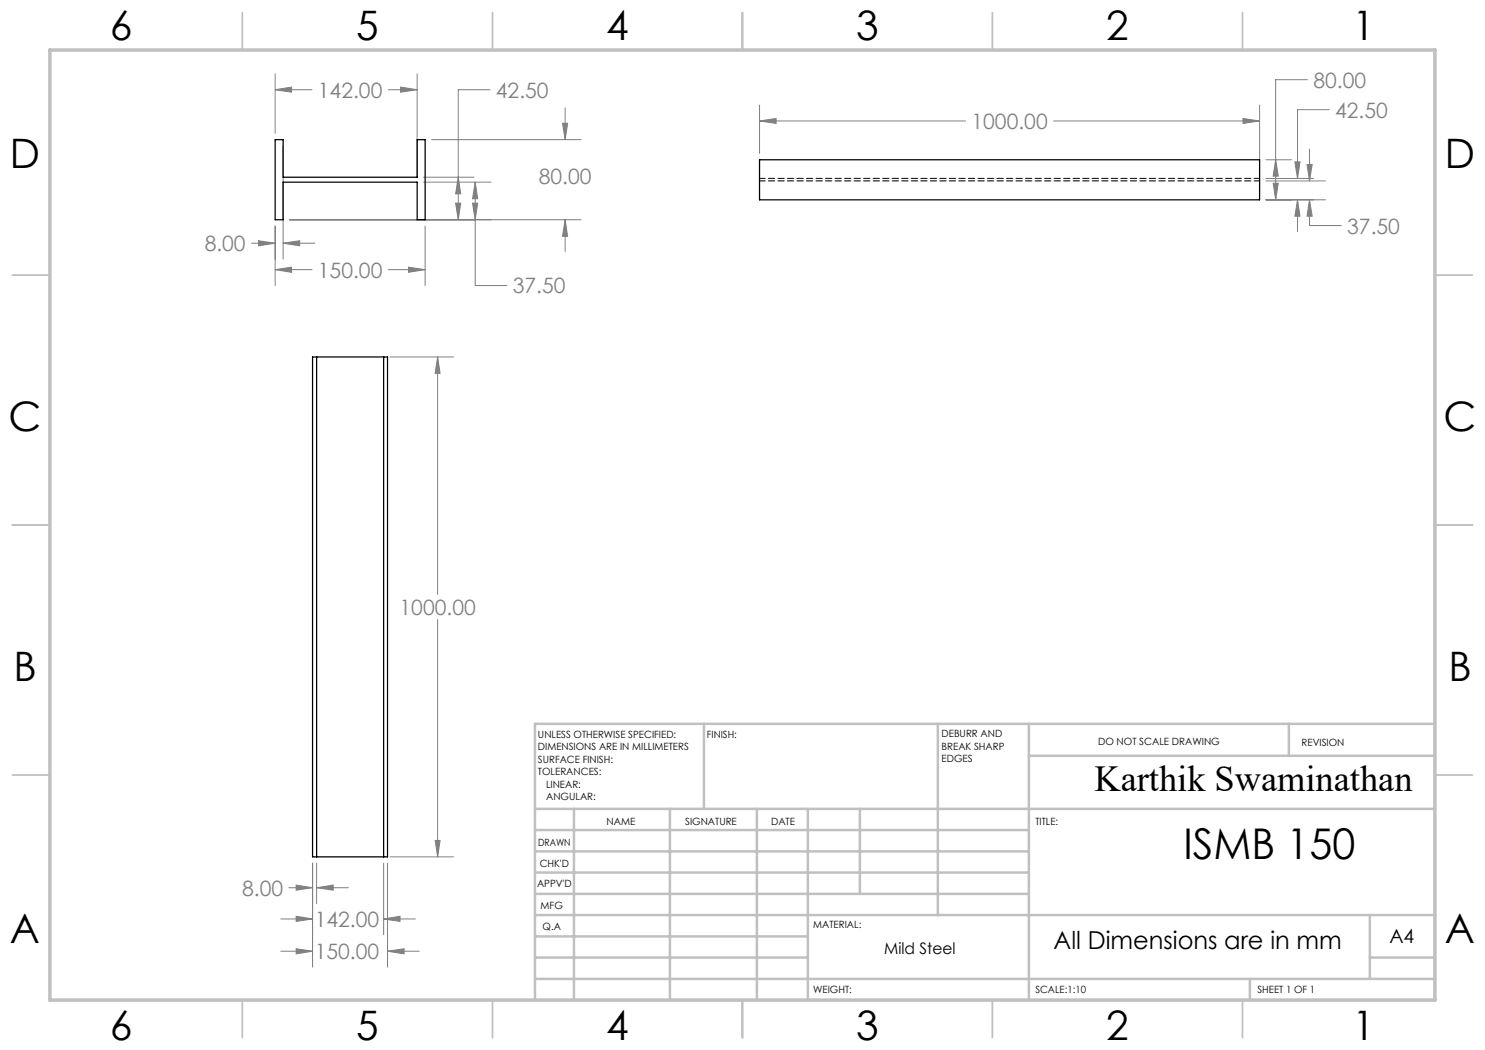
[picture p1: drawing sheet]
<svg xmlns="http://www.w3.org/2000/svg" width="297mm" height="210mm" viewBox="0 0 297 210" stroke-linecap="round" stroke-linejoin="round" font-family="sans-serif">
<g fill="none" stroke="#808080" stroke-width=".2">
<path d="M55 17.9l3.3-.5v1zM55 14.8v11.9M55 17.9h7.4M77.6 17.9h5.8M80.1 17.4l3.3 .5-3.3 .5zM83.4 14.8v20.4M98 17.9h-6.3v26M261.5 15.9h-6.4v24.1M56.6 29.2v22.6M84.7 36.4h13.5M84.7 35.4h10.1M86.3 27.9h29.9"/>
<path d="M91.7 35.4l.4 3.4h-1zM95 36.4l.5 3.3h-1zM95 36.4v20.7h6.4M112.5 24.7h1l-.5 3.2zM113 21.6v6.3M151.9 24.2l3.3-.5v1zM151.9 21v9.7M151.9 24.2h41.2M210.7 24.2h41.2M248.6 23.7l3.3 .5-3.3 .5zM251.9 21v17.7M253.2 40h11.9"/>
<path d="M253.2 36.2h11.9M253.2 35.7h9.5M253.2 32h5.1M254.6 36.6h1.1l-.6 3.4zM255.1 32l.6 3.2h-1.1zM259 32.4h1l-.5 3.3zM259.5 40l.5 3.2h-1zM259.5 40v6.3M261.4 32.9h1l-.5 3.3zM261.9 40l.5 3.2h-1zM261.9 40v5.1h6.4M261.9 29.8v6.4"/>
<path d="M265.9 21.9h-6.4v13.8M50.3 48.6h4.7M51.7 48.1l3.3 .5-3.3 .6zM55 53.9l3.3-.5v1.1zM55 45.2v11.9M55 53.9h7.4M56.6 48.6l3.3-.5v1.1zM56.6 48.6h6.4M57.9 43.9h58.3M77.6 53.9h7.4M81.7 53.4l3.3 .5-3.3 .6zM85 45.2v11.9"/>
<path d="M91.1 40.6h1l-.4 3.3zM94.5 40.6h1l-.5 3.3zM113 43.9l.5 3.4h-1zM113 43.9v6.4M78 71.4h12.7M87.5 71.4l.5 3.3h-1zM87.5 71.4v47.5M87.5 123.9v47.5M57.8 177.5h4.7M59.2 177l3.3 .5-3.3 .5zM62.5 172.6v20.8M63.3 177.5l3.3-.5v1z"/>
<path d="M63.3 172.6v8.1M63.3 177.5h6.4M76.7 172.6v14.4M77.5 172.6v20.8M78 171.4h12.7M87 168.1h1l-.5 3.3zM56.2 183.8h6.3M56.2 190.2h6.3M59.2 183.3l3.3 .5-3.3 .5zM59.2 189.8l3.3 .4-3.3 .6zM76.7 183.8l3.3-.5v1zM76.7 183.8h6.4"/>
<path d="M77.5 190.2l3.3-.4v1zM77.5 190.2h6.4"/>
</g>
<g fill="none" stroke="#c0c0c0" stroke-width=".35">
<path d="M48.5 2.5v7.5M98.5 2.5v7.5M148.5 2.5v7.5M198.5 2.5v7.5M248.5 2.5v7.5M2.5 55h7.5M287 55h7.5M2.5 105h7.5M287 105h7.5M2.5 155h7.5M287 155h7.5M48.5 200v7.5"/>
<path d="M98.5 200v7.5M148.5 200v7.5M198.5 200v7.5M248.5 200v7.5"/>
</g>
<g fill="none" stroke="#c0c0c0" stroke-width=".5">
<path d="M140.8 144.8v17M187.6 144.8v38.2M205.8 144.8v55.2M205.8 151.2h81.2M257.8 144.8v6.4M287 144.8h-180v55.2M107 161.8h180M107 178.8h98.8M107 174.5h98.8M107 170.3h98.8M107 166h98.8M114.8 161.8v38.2"/>
<path d="M134 161.8v38.2M151.4 161.8v38.2M161.6 161.8v38.2M172 161.8v17M107 195.8h180M107 191.5h54.6M107 187.3h54.6M107 183h180M250 195.8v4.2M274 191.5h13M274 183v12.8"/>
</g>
<path d="M10 10h277v190h-277z" fill="none" stroke="#c0c0c0" stroke-width=".7"/>
<path d="M51.7 48.1l3.3 .5-3.3 .6zM56.6 48.6l3.3-.5v1.1zM55 17.9l3.3-.5v1zM80.1 17.4l3.3 .5-3.3 .5zM55 53.9l3.3-.5v1.1zM81.7 53.4l3.3 .5-3.3 .6zM94.5 40.6h1l-.5 3.3zM95 36.4l.5 3.3h-1zM91.1 40.6h1l-.4 3.3zM91.7 35.4l.4 3.4h-1zM113 43.9l.5 3.4h-1zM112.5 24.7h1l-.5 3.2zM59.2 177l3.3 .5-3.3 .5zM63.3 177.5l3.3-.5v1zM59.2 183.3l3.3 .5-3.3 .5zM76.7 183.8l3.3-.5v1zM59.2 189.8l3.3 .4-3.3 .6zM77.5 190.2l3.3-.4v1zM87 168.1h1l-.5 3.3zM87.5 71.4l.5 3.3h-1zM151.9 24.2l3.3-.5v1zM248.6 23.7l3.3 .5-3.3 .5zM261.9 40l.5 3.2h-1zM261.4 32.9h1l-.5 3.3zM259.5 40l.5 3.2h-1zM259 32.4h1l-.5 3.3zM254.6 36.6h1.1l-.6 3.4zM255.1 32l.6 3.2h-1.1z" fill="#808080"/>
<path d="M55 27.9h1.6v7.5h26.8v-7.5h1.6v16h-1.6v-7.5h-26.8v7.5h-1.6zM151.9 32h100v8h-100zM62.5 71.4h15v100h-15zM63.3 71.4v100M76.7 71.4v100" fill="none" stroke="#000" stroke-width=".25"/>
<path d="M151.9 35.7h100M151.9 36.2h100" fill="none" stroke="#000" stroke-width=".2" stroke-dasharray="1.3 .6" stroke-dashoffset=".2"/>
<text font-size="8.5" x="236.7" y="171.8">ISMB 150</text>
<g font-size="8.1">
<text x="22" y="8">6</text>
<text x="71.2" y="8">5</text>
<text x="121.2" y="8">4</text>
<text x="171.3" y="8">3</text>
<text x="221.3" y="8">2</text>
<text x="270.5" y="8">1</text>
<text x="2" y="33.6">D</text>
<text x="289" y="33.6">D</text>
<text x="1.7" y="86.1">C</text>
<text x="288.7" y="86.1">C</text>
<text x="2.7" y="136.1">B</text>
<text x="289.7" y="136.1">B</text>
<text x="2" y="188.6">A</text>
<text x="289" y="188.6">A</text>
<text x="22" y="208">6</text>
<text x="71.2" y="208">5</text>
<text x="121.2" y="208">4</text>
<text x="171.3" y="208">3</text>
<text x="221.3" y="208">2</text>
<text x="270.5" y="208">1</text>
</g>
<text font-size="7.3" x="218.9" y="158.1">Karthik Swaminathan</text>
<text font-size="4.9" x="210.7" y="189.8">All Dimensions are in mm</text>
<g font-size="4.2" fill="#808080">
<text x="262.7" y="17.5">80.00</text>
<text x="63.6" y="19.5">142.00</text>
<text x="99.2" y="19.5">42.50</text>
<text x="267" y="23.5">42.50</text>
<text x="194.3" y="25.8">1000.00</text>
<text x="107.8" y="36.8">80.00</text>
<text x="269.4" y="46.7">37.50</text>
<text x="40.9" y="50.2">8.00</text>
<text x="63.6" y="55.5">150.00</text>
<text x="102.6" y="58.7">37.50</text>
<text x="79.9" y="123">1000.00</text>
<text x="48.4" y="179.1">8.00</text>
<text x="62.9" y="185.4">142.00</text>
<text x="62.9" y="191.8">150.00</text>
</g>
<text font-size="3.9" x="277.9" y="188.5">A4</text>
<text font-size="3.2" x="176.8" y="190.9">Mild Steel</text>
<g font-size="2">
<text x="107.6" y="147.6">UNLESS OTHERWISE SPECIFIED:</text>
<text x="141.4" y="147.6">FINISH:</text>
<text x="188.3" y="147.5">DEBURR AND</text>
<text x="188.3" y="150">BREAK SHARP</text>
<text x="219.6" y="149">DO NOT SCALE DRAWING</text>
<text x="260.3" y="149.2">REVISION</text>
<text x="107.6" y="150.1">DIMENSIONS ARE IN MILLIMETERS</text>
<text x="107.6" y="152.6">SURFACE FINISH:</text>
<text x="107.6" y="155.1">TOLERANCES:</text>
<text x="188.3" y="152.5">EDGES</text>
<text x="109.2" y="157.6">LINEAR:</text>
<text x="109.2" y="160.1">ANGULAR:</text>
<text x="121.3" y="165">NAME</text>
<text x="137" y="164.9">SIGNATURE</text>
<text x="154.2" y="164.9">DATE</text>
<text x="207.1" y="164.9">TITLE:</text>
<text x="107.6" y="169.1">DRAWN</text>
<text x="107.9" y="173.3">CHK'D</text>
<text x="107.4" y="177.4">APPV'D</text>
<text x="108.1" y="181.8">MFG</text>
<text x="108.5" y="186">Q.A</text>
<text x="162.6" y="185.5">MATERIAL:</text>
<text x="162.6" y="198.5">WEIGHT:</text>
<text x="207.1" y="198.6">SCALE:1:10</text>
<text x="251.5" y="198.6">SHEET 1 OF 1</text>
</g>
</svg>
